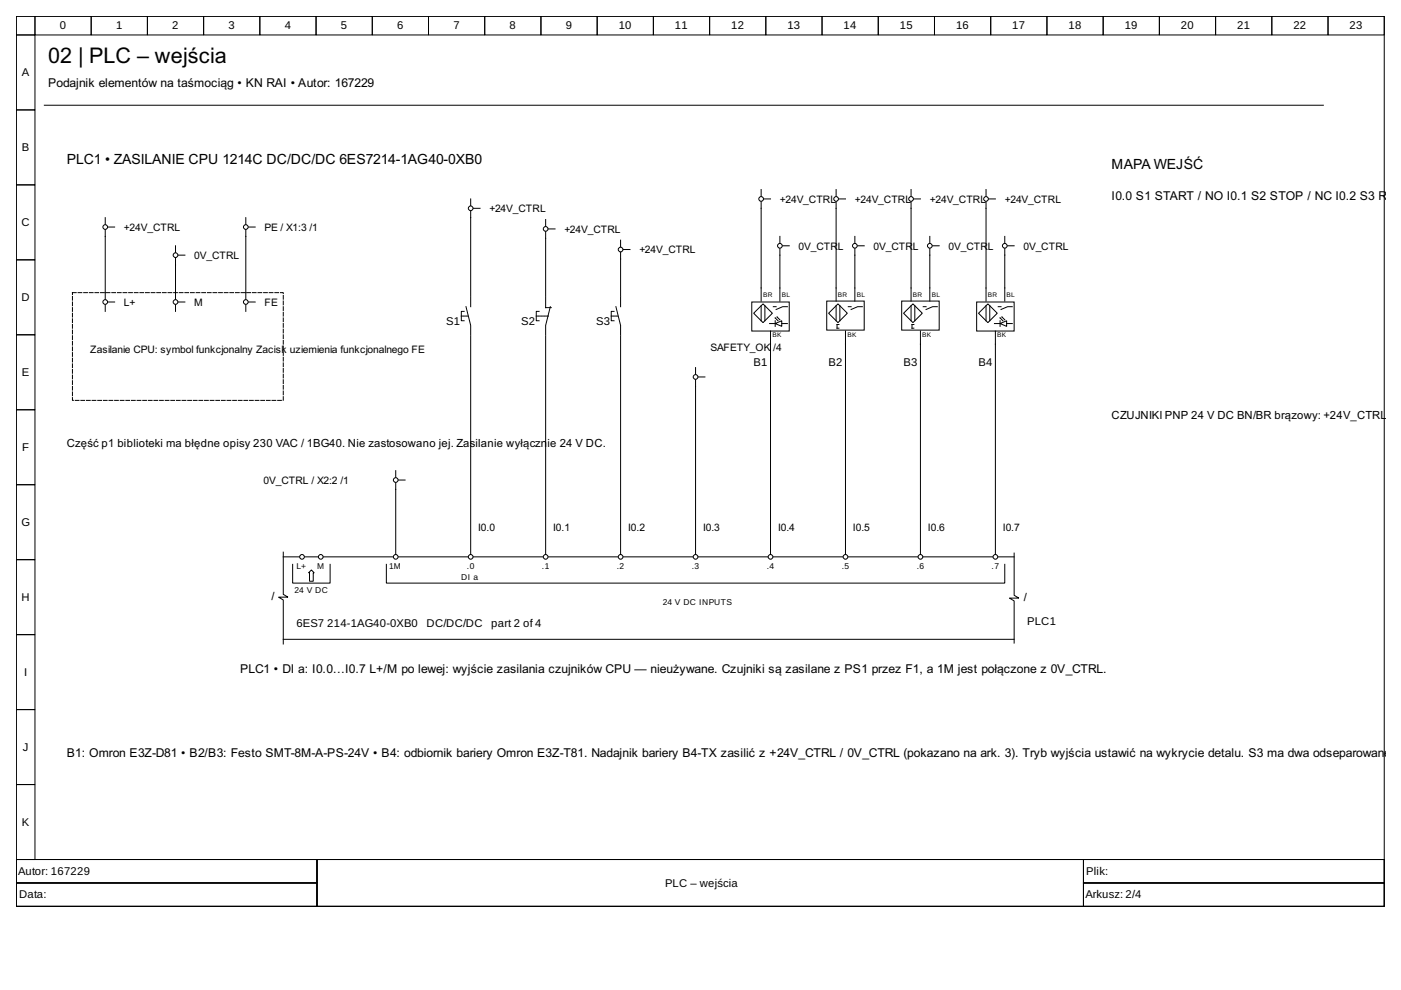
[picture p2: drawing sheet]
<svg xmlns="http://www.w3.org/2000/svg" width="297mm" height="210mm" viewBox="0 0 297 210" stroke-linecap="round" stroke-linejoin="round" font-family="sans-serif">
<g fill="none" stroke="#000" stroke-width=".21">
<path d="M3.4 3.4h290.1v178.8h-290.1zM3.4 3.4h4v4h-4zM3.4 7.4h4v15.9h-4zM7.4 3.4h11.9v4h-11.9zM19.3 3.4h12v4h-12zM31.3 3.4h11.9v4h-11.9zM43.2 3.4h11.9v4h-11.9zM55.1 3.4h11.9v4h-11.9zM67 3.4h11.9v4h-11.9zM78.9 3.4h12v4h-12zM90.9 3.4h11.9v4h-11.9zM102.8 3.4h11.9v4h-11.9z"/>
<path d="M114.7 3.4h11.9v4h-11.9zM126.6 3.4h11.9v4h-11.9zM138.5 3.4h12v4h-12zM150.5 3.4h11.9v4h-11.9zM162.4 3.4h11.9v4h-11.9zM174.3 3.4h11.9v4h-11.9zM186.2 3.4h11.9v4h-11.9zM198.1 3.4h12v4h-12zM210.1 3.4h11.9v4h-11.9zM222 3.4h11.9v4h-11.9zM233.9 3.4h11.9v4h-11.9zM245.8 3.4h11.9v4h-11.9z"/>
<path d="M257.7 3.4h11.9v4h-11.9zM269.6 3.4h12v4h-12zM281.6 3.4h11.9v4h-11.9zM3.4 23.3h4v15.9h-4zM3.4 39.2h4v15.9h-4zM9.4 22.3h271.2M3.4 55.1h4v15.9h-4zM22.3 46.2v1.3M22.3 48.7v14.7M22.9 48.1h1.4M37.2 52.1v1.4M37.2 54.7v8.7"/>
<path d="M37.8 54.1h1.4M52.1 46.2v1.3M52.1 48.7v14.7M52.7 48.1h1.4M99.8 42.2v1.4M99.8 44.8v18M100.4 44.2h1.4M115.7 46.5v1.4M115.7 49.1v13.7M116.3 48.5h1.4M131.6 50.9v1.4M131.6 53.5v9.3"/>
<path d="M132.2 52.9h1.4M161.4 40.2v1.4M161.4 42.8v21M162 42.2h1.4M165.4 50.1v1.4M165.4 52.7v11.1M165.9 52.1h1.4M177.3 40.2v1.4M177.3 42.8v21M177.9 42.2h1.4M181.2 50.1v1.4M181.2 52.7v11.1"/>
<path d="M181.8 52.1h1.4M193.2 40.2v1.4M193.2 42.8v21M193.8 42.2h1.4M197.1 50.1v1.4M197.1 52.7v11.1M197.7 52.1h1.4M209.1 40.2v1.4M209.1 42.8v21M209.7 42.2h1.3M213 50.1v1.4M213 52.7v11.1"/>
<path d="M213.6 52.1h1.4M3.4 71h4v15.9h-4zM22.3 64.6v1.4M22.9 64h1.4M37.2 64.6v1.4M37.8 64h1.4M52.1 64.6v1.4M52.7 64h1.4M98.4 66h-.6v2h.6M98.8 65l1 4v2M99.8 63v2M99.8 71.2v46.3"/>
<path d="M114.3 66h-.6v2h.6M115.7 63v2.2h1.2M115.7 71.2v46.3M116.7 65l-1 4v2M130.2 66h-.6v2h.6M130.6 65l1 4v2M131.6 63v2M131.6 71.2v46.3M147.5 77.9v1.4M148.1 79.9h1.4M159.4 64h7.9v6.2h-7.9zM161.4 64.8v3.2"/>
<path d="M161.8 64.4l2 2-2 2-2-2zM162.2 64.8v3.2M163.2 68.6h1.2M163.4 70.2v47.3M164 65h.6M164.4 67.4h.1M164.4 68.6l1.3-.6v1.2zM164.4 68v1.2M164.4 67.4l.6 .6M164.8 67.2h.1M164.8 67.2l.6 .6M165.7 68.6h1.2"/>
<path d="M166.9 65h-1l-1.3 .6M175.3 63.8h7.9v6.2h-7.9zM177.3 64.8v3.2M177.7 64.4l2 2-2 2-2-2zM177.9 68.8h-.4v.8h.4M178.1 64.8v3.2M179.3 70.2v47.3M179.9 65h.5M182.8 65h-1l-1.4 .6M191.2 63.8h7.9v6.2h-7.9zM191.6 66.4l2-2 1.9 2-1.9 2zM193.2 64.8v3.2"/>
<path d="M193.8 68.8h-.4v.8h.3M194 64.8v3.2M195.2 70.2v47.3M195.7 65h.6M198.7 65h-1l-1.4 .6M207.1 64h7.9v6.2h-7.9zM207.5 66.4l2-2 1.9 2-1.9 2zM209.1 64.8v3.2M209.9 64.8v3.2M210.8 68.6h1.2M211 70.2v47.3M211.6 65h.6"/>
<path d="M212.1 67.4h.1M212 68.6l1.4-.6v1.2zM212 68v1.2M212.1 67.4l.5 .6M212.5 67.2h.1M212.5 67.2l.5 .6M213.4 68.6h1.2M214.6 65h-1l-1.4 .6M3.4 86.9h4v15.9h-4zM83.9 99.8v1.4M147.5 80.5v37M3.4 102.8h4v15.9h-4z"/>
<path d="M3.4 118.7h4v15.9h-4zM60.1 117.1v8.9l1 .6h-2l1 .6v9.3M60.1 118.1h3.3M62 119.7v3.9h8v-3.9M64.6 118.1h2.8M68.6 118.1h14.7M81.9 119.7v3.9h131.1v-3.9M83.9 102.4v15.1M84.5 118.1h14.7M84.5 101.8h1.4M100.4 118.1h14.7M116.3 118.1h14.7"/>
<path d="M132.2 118.1h14.7M148.1 118.1h14.7M164 118.1h14.7M179.9 118.1h14.7M195.7 118.1h14.7M211.6 118.1h3.4M215 117.3v8.9l1 .6h-2l1 .6v8.9M3.4 134.6h4v15.9h-4zM60.1 135.6h154.9M65.4 121.4l.6-.6 .6 .6h-.2v1.8h-.8v-1.8zM3.4 150.5h4v15.8h-4zM3.4 166.3h4v15.9h-4z"/>
<path d="M3.4 182.2h290.1v10h-290.1zM3.4 182.2h63.8v5h-63.8zM3.4 187.2h63.8v5h-63.8zM67.2 182.2h162.5v10h-162.5zM229.7 182.2h63.8v5h-63.8zM229.7 187.2h63.8v5h-63.8z"/>
<circle cx="22.3" cy="48.1" r=".5"/>
<circle cx="37.2" cy="54.1" r=".5"/>
<circle cx="52.1" cy="48.1" r=".5"/>
<circle cx="99.8" cy="44.2" r=".5"/>
<circle cx="115.7" cy="48.5" r=".5"/>
<circle cx="131.6" cy="52.9" r=".5"/>
<circle cx="161.4" cy="42.2" r=".5"/>
<circle cx="165.4" cy="52.1" r=".5"/>
<circle cx="177.3" cy="42.2" r=".5"/>
<circle cx="181.2" cy="52.1" r=".5"/>
<circle cx="193.2" cy="42.2" r=".5"/>
<circle cx="197.1" cy="52.1" r=".5"/>
<circle cx="209.1" cy="42.2" r=".5"/>
<circle cx="213" cy="52.1" r=".5"/>
<circle cx="22.3" cy="64" r=".5"/>
<circle cx="37.2" cy="64" r=".5"/>
<circle cx="52.1" cy="64" r=".5"/>
<circle cx="147.5" cy="79.9" r=".5"/>
<circle cx="64" cy="118.1" r=".5"/>
<circle cx="68" cy="118.1" r=".5"/>
<circle cx="83.9" cy="118.1" r=".5"/>
<circle cx="83.9" cy="101.8" r=".5"/>
<circle cx="99.8" cy="118.1" r=".5"/>
<circle cx="115.7" cy="118.1" r=".5"/>
<circle cx="131.6" cy="118.1" r=".5"/>
<circle cx="147.5" cy="118.1" r=".5"/>
<circle cx="163.4" cy="118.1" r=".5"/>
<circle cx="179.3" cy="118.1" r=".5"/>
<circle cx="195.2" cy="118.1" r=".5"/>
<circle cx="211" cy="118.1" r=".5"/>
</g>
<path d="M15.4 62h44.7v22.9h-44.7z" fill="none" stroke="#000" stroke-width=".21" stroke-dasharray=".8 .4"/>
<path d="M97.8 67h1.4M113.7 67h2.6M129.6 67h1.4" fill="none" stroke="#000" stroke-width=".21" stroke-dasharray=".4 .2"/>
<text font-size="4.6" x="10.2" y="13.4">02 | PLC – wejścia</text>
<g font-size="3">
<text x="14.2" y="34.8">PLC1 • ZASILANIE CPU 1214C DC/DC/DC 6ES7214-1AG40-0XB0</text>
<text x="235.7" y="35.8">MAPA WEJŚĆ</text>
</g>
<g font-size="2.6">
<text x="10.2" y="18.5">Podajnik elementów na taśmociąg • KN RAI • Autor: 167229</text>
<text x="235.7" y="42.4">I0.0 S1 START / NO I0.1 S2 STOP / NC I0.2 S3 R</text>
<text x="50.9" y="142.7">PLC1 • DI a: I0.0…I0.7 L+/M po lewej: wyjście zasilania czujników CPU — nieużywane. Czujniki są zasilane z PS1 przez F1, a 1M jest połączone z 0V_CTRL.</text>
<text x="14.2" y="160.6">B1: Omron E3Z-D81 • B2/B3: Festo SMT-8M-A-PS-24V • B4: odbiornik bariery Omron E3Z-T81. Nadajnik bariery B4-TX zasilić z +24V_CTRL / 0V_CTRL (pokazano na ark. 3). Tryb wyjścia ustawić na wykrycie detalu. S3 ma dwa odseparowan</text>
<text x="293.5" y="160.6">e sty</text>
</g>
<g font-size="2.4">
<text x="12.7" y="6.2">0</text>
<text x="24.6" y="6.2">1</text>
<text x="36.5" y="6.2">2</text>
<text x="48.4" y="6.2">3</text>
<text x="60.4" y="6.2">4</text>
<text x="72.3" y="6.2">5</text>
<text x="84.2" y="6.2">6</text>
<text x="96.1" y="6.2">7</text>
<text x="108" y="6.2">8</text>
<text x="120" y="6.2">9</text>
<text x="131.2" y="6.2">10</text>
<text x="143.1" y="6.2">11</text>
<text x="155" y="6.2">12</text>
<text x="166.9" y="6.2">13</text>
<text x="178.9" y="6.2">14</text>
<text x="190.8" y="6.2">15</text>
<text x="202.7" y="6.2">16</text>
<text x="214.6" y="6.2">17</text>
<text x="226.5" y="6.2">18</text>
<text x="238.5" y="6.2">19</text>
<text x="250.4" y="6.2">20</text>
<text x="262.3" y="6.2">21</text>
<text x="274.2" y="6.2">22</text>
<text x="286.1" y="6.2">23</text>
<text x="4.6" y="16.2">A</text>
<text x="4.6" y="32">B</text>
<text x="4.5" y="47.9">C</text>
<text x="4.5" y="63.8">D</text>
<text x="94.6" y="69">S1</text>
<text x="110.5" y="69">S2</text>
<text x="126.4" y="69">S3</text>
<text x="159.8" y="77.5">B1</text>
<text x="175.7" y="77.5">B2</text>
<text x="191.6" y="77.5">B3</text>
<text x="207.5" y="77.5">B4</text>
<text x="4.6" y="79.7">E</text>
<text x="235.7" y="88.9">CZUJNIKI PNP 24 V DC BN/BR brązowy: +24V_CTRL</text>
<text x="4.7" y="95.6">F</text>
<text x="14.2" y="94.8">Część p1 biblioteki ma błędne opisy 230 VAC / 1BG40. Nie zastosowano jej. Zasilanie wyłączn</text>
<text x="116.1" y="94.8">ie 24 V DC.</text>
<text x="4.5" y="111.5">G</text>
<text x="4.5" y="127.4">H</text>
<text x="57.6" y="127.2">/</text>
<text x="217.1" y="127.4">/</text>
<text x="62.8" y="132.9">6ES7</text>
<text x="69.4" y="132.9">214-1AG40-0XB0</text>
<text x="90.5" y="132.9">DC/DC/DC</text>
<text x="104.2" y="132.9">part 2 of 4</text>
<text x="217.8" y="132.6">PLC1</text>
<text x="5.1" y="143.3">I</text>
<text x="4.8" y="159.2">J</text>
<text x="4.6" y="175.1">K</text>
<text x="3.8" y="185.5">Autor: 167229</text>
<text x="230.3" y="185.5">Plik:</text>
<text x="4" y="190.5">Data:</text>
<text x="141" y="188">PLC – wejścia</text>
<text x="230.1" y="190.5">Arkusz: 2/4</text>
</g>
<g font-size="2.2">
<text x="103.8" y="45">+24V_CTRL</text>
<text x="165.4" y="43">+24V_CTRL</text>
<text x="181.2" y="43">+24V_CTRL</text>
<text x="197.1" y="43">+24V_CTRL</text>
<text x="213" y="43">+24V_CTRL</text>
<text x="26.3" y="48.9">+24V_CTRL</text>
<text x="56.1" y="48.9">PE / X1:3 /1</text>
<text x="119.7" y="49.3">+24V_CTRL</text>
<text x="135.6" y="53.7">+24V_CTRL</text>
<text x="169.3" y="52.9">0V_CTR</text>
<text x="177.7" y="52.9">L</text>
<text x="185.2" y="52.9">0V_CTR</text>
<text x="193.6" y="52.9">L</text>
<text x="201.1" y="52.9">0V_CTR</text>
<text x="209.5" y="52.9">L</text>
<text x="217" y="52.9">0V_CTRL</text>
<text x="41.2" y="54.9">0V_CTRL</text>
<text x="26.3" y="64.8">L+</text>
<text x="41.2" y="64.8">M</text>
<text x="56.1" y="64.8">FE</text>
<text x="19.1" y="74.8">Zasilanie CPU: symbol funkcjonalny Zacisk uziemienia funkcjonalnego FE</text>
<text x="150.6" y="74.4">SAFETY_OK</text>
<text x="164" y="74.4">/4</text>
<text x="55.9" y="102.6">0V_CTRL / X2:2 /1</text>
<text x="101.4" y="112.5">I0.0</text>
<text x="117.3" y="112.5">I0.1</text>
<text x="133.2" y="112.5">I0.2</text>
<text x="149.1" y="112.5">I0.3</text>
<text x="165" y="112.5">I0.4</text>
<text x="180.8" y="112.5">I0.5</text>
<text x="196.7" y="112.5">I0.6</text>
<text x="212.6" y="112.5">I0.7</text>
</g>
<g font-size="1.8">
<text x="62.4" y="125.8">24 V DC</text>
<text x="62.8" y="120.7">L+</text>
<text x="67.2" y="120.7">M</text>
<text x="82.5" y="120.7">1M</text>
<text x="97.8" y="123">DI a</text>
<text x="99" y="120.7">.0</text>
<text x="114.9" y="120.7">.1</text>
<text x="130.8" y="120.7">.2</text>
<text x="146.7" y="120.7">.3</text>
<text x="162.6" y="120.7">.4</text>
<text x="178.5" y="120.7">.5</text>
<text x="194.4" y="120.7">.6</text>
<text x="210.2" y="120.7">.7</text>
<text x="140.5" y="128.2">24 V DC INPUTS</text>
</g>
<g font-size="1.4">
<text x="161.8" y="63">BR</text>
<text x="165.7" y="63">BL</text>
<text x="177.7" y="63">BR</text>
<text x="181.6" y="63">BL</text>
<text x="193.6" y="63">BR</text>
<text x="197.5" y="63">BL</text>
<text x="209.5" y="63">BR</text>
<text x="213.4" y="63">BL</text>
<text x="163.8" y="71.4">BK</text>
<text x="179.7" y="71.4">BK</text>
<text x="195.5" y="71.4">BK</text>
<text x="211.4" y="71.4">BK</text>
</g>
</svg>
